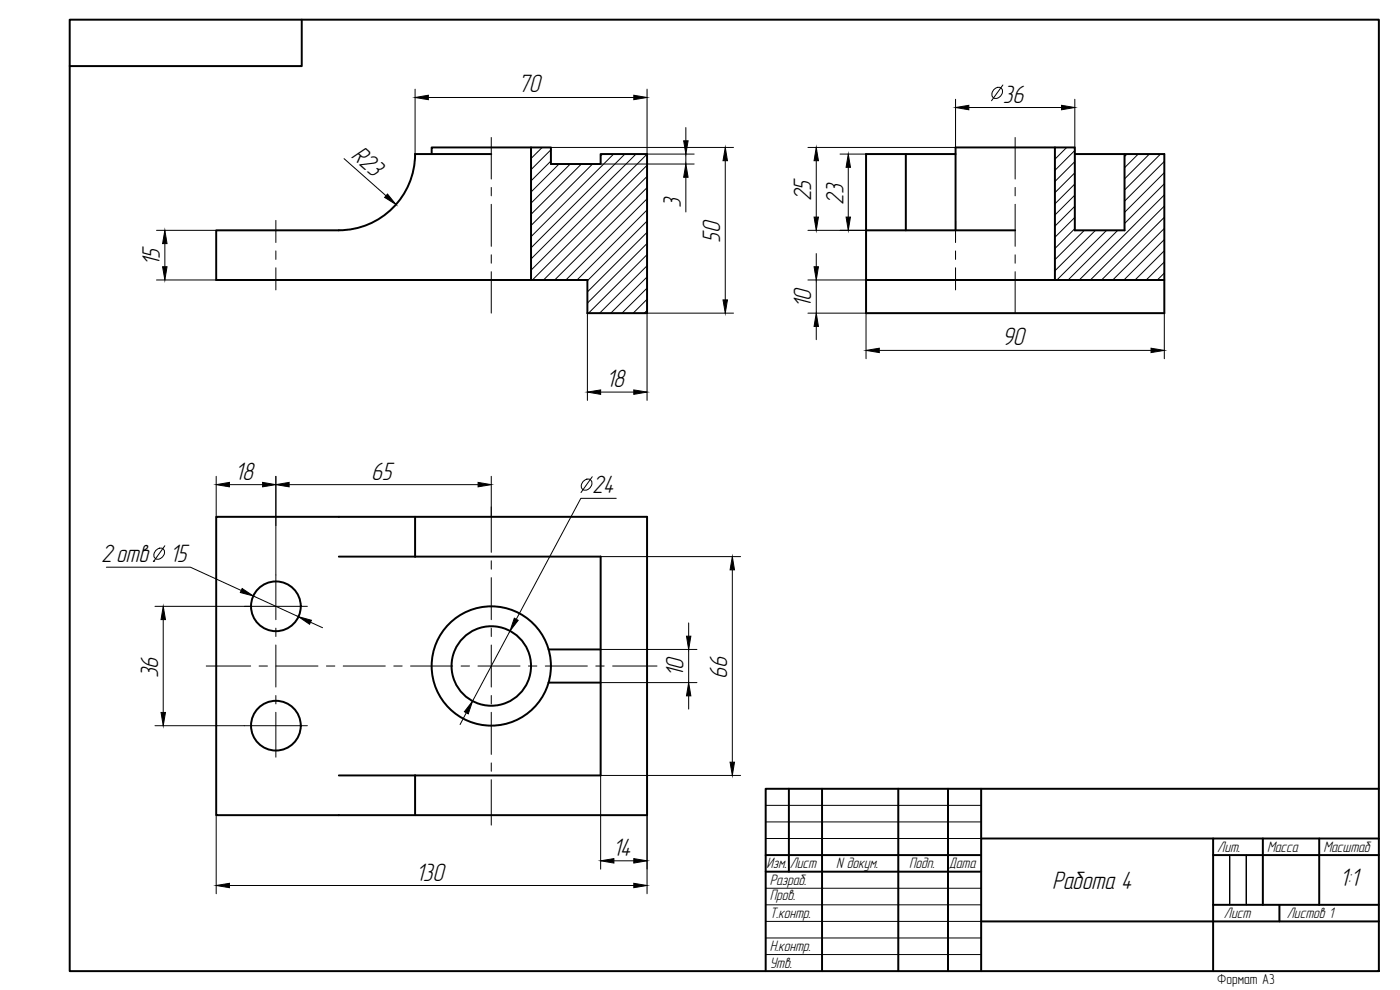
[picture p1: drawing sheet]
<svg xmlns="http://www.w3.org/2000/svg" width="420mm" height="297mm" viewBox="0 0 420 297" stroke-linecap="round" stroke-linejoin="round" font-family="sans-serif">
<g fill="none" stroke="#000" stroke-width=".3">
<path d="M162.7 44.2l-3.3 3.4M165.3 44.9l-5.9 6M165.3 48.3l-5.9 6M167.8 49.2l-8.4 8.4M171.1 49.2l-11.7 11.8M174.5 49.2l-15.1 15.1M177.8 49.2l-18.4 18.5M180.8 46.2l-.5 .6M184.2 46.2l-24.8 24.8M187.5 46.2l-28.1 28.2M190.9 46.2l-31.5 31.5M194.2 46.2l-34.8 34.9"/>
<path d="M194.2 49.6l-34.4 34.4M194.2 52.9l-31.1 31.1M194.2 56.3l-27.7 27.7M194.2 59.6l-24.4 24.4M316.8 44.2l-.2 .2M320.1 44.2l-3.5 3.6M322.6 45.1l-6 6M322.6 48.5l-6 6M322.6 51.9l-6 5.9M322.6 55.2l-6 6M322.6 58.5l-6 6M338.3 46.2l-.8 .8"/>
<path d="M341.6 46.2l-4.1 4.1M344.9 46.2l-7.4 7.5M348.3 46.2l-10.8 10.8M349.4 48.4l-11.9 12M349.4 51.8l-11.9 11.9M349.4 55.1l-11.9 12M349.4 58.5l-25.5 25.5M194.2 63l-21 21M194.2 66.3l-17.9 17.9M194.2 69.7l-17.9 17.9M194.2 73l-17.9 18M194.2 76.4l-17.6 17.6"/>
<path d="M194.2 79.7l-14.2 14.3M322.6 61.9l-6 6M322.6 65.2l-6 6M322.6 68.6l-6 6M325.4 69.1l-8.8 8.8M328.8 69.1l-12.2 12.2M332.1 69.1l-14.9 14.9M335.5 69.1l-14.9 14.9M349.4 61.8l-22.2 22.2M349.4 65.2l-18.8 18.8M349.4 68.5l-15.4 15.5M349.4 71.9l-12.1 12.1"/>
<path d="M349.4 75.2l-8.8 8.8M349.4 78.6l-5.4 5.4M194.2 83.1l-10.9 10.9M194.2 86.4l-7.5 7.6M194.2 89.8l-4.2 4.2M194.2 93.1l-.8 .9M349.4 81.9l-2.1 2.1"/>
</g>
<g fill="none" stroke="#000" stroke-width=".59">
<path d="M20.9 5.9h392.9v285.5h-392.9zM90.6 5.9v13.9h-69.7M129.5 46.2v-2h35.8v5h15v-3h13.9v47.8h-17.9v-10h-111.4v-14.9h36.8M147.4 46.2h-22.8a22.9 22.9 0 0 1-22.9 22.9M159.4 44.2v39.8M271.9 46.2v22.9M286.8 46.2h-26.9v47.8h89.5v-47.8h-26.8M316.6 44.2v39.8M337.5 46.2v22.9h-14.9v-24.9h-35.8v24.9M259.9 69.1h44.8M259.9 84h89.5M64.9 155.1h129.3v89.5h-129.3z"/>
<path d="M124.6 155.1v11.9M101.7 167h78.6v65.7h-78.6M164.6 194.9h15.7M164.6 204.8h15.7M124.6 232.7v11.9M236.8 236.7v24.8M246.7 236.7v54.7M269.6 236.7v54.7M284.5 236.7v54.7M294.5 236.7v54.7M413.8 236.7h-184v54.7M229.8 256.6h64.7"/>
<path d="M294.5 251.6h119.3M364.1 256.6h49.7M364.1 251.6v39.8M379 251.6v19.9M395.9 251.6v19.9M229.8 261.5h64.7M294.5 276.5h119.3M364.1 271.5h49.7M384 271.5v5"/>
<circle cx="82.8" cy="181.9" r="7.5"/>
<circle cx="147.4" cy="199.8" r="17.9"/>
<circle cx="147.4" cy="199.8" r="11.9"/>
<circle cx="82.8" cy="217.7" r="7.5"/>
</g>
<!-- layer: 0 -->
<path d="M229.8 241.6h64.7M229.8 246.6h64.7M229.8 251.6h64.7M229.8 266.5h64.7M229.8 271.5h64.7M229.8 276.5h64.7M369 271.5v-14.9v14.9M374 271.5v-14.9v14.9M229.8 281.4h64.7M229.8 286.4h64.7" fill="none" stroke="#000" stroke-width=".3"/>
<g fill="none" stroke="#000" stroke-width=".3">
<path d="M147.4 41.3v12.4M147.4 56.2v2.6M304.7 41.3v12.4M304.7 56.2v2.6M82.8 66.1v6.7M82.8 75.3v2.5M147.4 61.3v12.6M147.4 76.5v2.5M286.8 66.1v6.7M286.8 75.3v2.5M304.7 61.3v12.6M304.7 76.5v2.5"/>
<path d="M82.8 80.3v6.7M147.4 81.5v12.5M286.8 80.3v6.7M304.7 81.5v12.5M147.4 152.1v13.6M82.8 172.5v13.4M147.4 168.3v2.5M147.4 173.3v12.6M61.9 199.8h13.3M73.3 181.9h19M77.8 199.8h2.5M82.8 188.5v2.5"/>
<path d="M82.8 193.5v12.6M82.8 199.8h12.6M98 199.8h2.5M103 199.8h12.6M118.2 199.8h2.5M123.2 199.8h12.7M138.4 199.8h2.5M143.4 199.8h12.7M147.4 188.5v2.5M147.4 193.5v12.6M158.6 199.8h2.5M163.6 199.8h12.7"/>
<path d="M178.8 199.8h2.5M183.9 199.8h13.3M73.3 217.7h19M82.8 208.7v2.5M82.8 213.7v13.5M147.4 208.7v2.5M147.4 213.7v12.7M147.4 228.9v2.5M147.4 233.9v13.7"/>
</g>
<g fill="none" stroke="#000" stroke-width=".3">
<path d="M124.6 26.8v19.4M128.6 29.3h61.6M194.2 26.8v19.4h14.1M205.8 38.3v3.9M286.8 29.8v14.4h-44.3M290.8 32.3h27.8M298.2 26.9a1.53 1.53 0 0 1 2.6 0 2.05 2.05 0 0 1-2.7 2.4 1.75 1.75 0 0 1 .1-2.4zM301 25.5l-3.4 4.7M322.6 29.8v14.4M103.3 47.6l12.6 11.1M165.3 44.2h54.8M180.3 49.2h28"/>
<path d="M205.8 46.2v3M205.8 53.2v10.4M217.7 48.2v41.8M245 48.2v16.9M252.1 46.2h7.8M254.6 50.2v14.9M47 69.1h17.9M49.5 73.1v6.9M242.5 69.1h17.4M245 76.1v3.9M47 84h17.9M176.3 94v26.1"/>
<path d="M220.1 94h-25.9v26.1M242.5 84h17.4M242.5 94h17.4v13.6M245 84v10M245 97.9v4M349.4 94v13.6M180.3 117.6h9.9M263.9 105.1h81.5M64.9 142.9v12.2M68.9 145.4h9.9M82.8 142.9v29.6M86.8 145.4h56.7"/>
<path d="M147.4 142.9v12.2M175 144.5a1.53 1.53 0 0 1 2.6 0 2.04 2.04 0 0 1-2.8 2.3 1.72 1.72 0 0 1 .2-2.3zM177.7 143l-3.3 4.8M184.9 149.5h-10.6l-19.4 36.3M31.9 170.2h25.2l15.3 7M46.7 165.2a1.53 1.53 0 0 1 2.6 0 2.03 2.03 0 0 1-.6 2 2.03 2.03 0 0 1-2.1 .3 1.69 1.69 0 0 1 .1-2.3zM49.5 163.7l-3.4 4.8M76 178.8l13.6 6.2M180.3 167h42M219.8 171v57.7M46.5 181.9h28.8M49 185.9v27.9"/>
<path d="M93.2 186.7l3.6 1.6M153.1 189.3l-11.3 21.1M180.3 194.9h28.9M206.7 186.9v4M206.7 194.9v9.9M46.5 217.7h26.8M139.9 213.9l-1.8 3.5M180.3 204.8h28.9M206.7 208.8v4M222.3 232.7h-42v28.1M64.9 244.6v23.6M184.2 258.3h6"/>
<path d="M194.2 244.6v23.6M68.9 265.7h121.3"/>
</g>
<g fill="#000" stroke="#000" stroke-width=".3">
<path d="M124.6 29.3l4-.7v1.3zM190.2 28.6l4 .7-4 .6zM286.8 32.3l4-.7v1.3zM318.6 31.6l4 .7-4 .6zM116.3 58.2l2.5 3.2-3.4-2.2zM205.2 42.2h1.3l-.7 4zM205.8 49.2l.7 4h-1.3zM217.7 44.2l.6 4h-1.3zM245 44.2l.6 4h-1.3zM254.6 46.2l.6 4h-1.3zM49.5 69.1l.6 4h-1.3zM244.3 65.1h1.3l-.6 4z"/>
<path d="M253.9 65.1h1.3l-.6 4zM48.8 80h1.3l-.6 4zM217 90h1.3l-.6 4zM244.3 80h1.3l-.6 4zM245 94l.6 3.9h-1.3zM176.3 117.6l4-.6v1.3zM190.2 117l4 .6-4 .7zM259.9 105.1l4-.6v1.3zM345.4 104.5l4 .6-4 .7zM64.9 145.4l4-.7v1.4zM78.8 144.7l4 .7-4 .7zM82.8 145.4l4-.7v1.4z"/>
<path d="M143.5 144.7l3.9 .7-3.9 .7zM72.7 176.6l3.3 2.2-3.9-1zM219.8 167l.6 4h-1.3zM49 181.9l.7 4h-1.4zM89.6 185l3.9 1.1-.6 1.2zM154.4 185.5l1.1 .6-2.4 3.2zM206 190.9h1.3l-.6 4zM48.3 213.8h1.4l-.7 3.9zM141.8 210.4l-1.3 3.8-1.1-.6zM206.7 204.8l.6 4h-1.3zM219.1 228.7h1.3l-.6 4zM180.3 258.3l3.9-.7v1.4z"/>
<path d="M190.2 257.6l4 .7-4 .7zM64.9 265.7l4-.7v1.3zM190.2 265l4 .7-4 .6z"/>
</g>
<g font-size="7.8">
<text x="155.5" y="27.7">70</text>
<text x="301" y="30.8">36</text>
<text x="105.1" y="47.2" transform="rotate(41 105.1 47.2)">R23</text>
<text x="204.4" y="62.5" transform="rotate(-90 204.4 62.5)">3</text>
<text x="243.5" y="60.4" transform="rotate(-90 243.5 60.4)">25</text>
<text x="253.1" y="61.4" transform="rotate(-90 253.1 61.4)">23</text>
<text x="216.2" y="72.8" transform="rotate(-90 216.2 72.8)">50</text>
<text x="48" y="79.7" transform="rotate(-90 48 79.7)">15</text>
<text x="243.5" y="92.3" transform="rotate(-90 243.5 92.3)">10</text>
<text x="300.8" y="103.7">90</text>
<text x="181.9" y="116.2">18</text>
<text x="70.5" y="143.9">18</text>
<text x="111.4" y="143.9">65</text>
<text x="177.8" y="148">24</text>
<text x="30.3" y="168.7">2 отв . 15</text>
<text x="47.5" y="203.5" transform="rotate(-90 47.5 203.5)">36</text>
<text x="205.2" y="203.2" transform="rotate(-90 205.2 203.2)">10</text>
<text x="218.3" y="203.7" transform="rotate(-90 218.3 203.7)">66</text>
<text x="183.9" y="256.8">14</text>
<text x="124.8" y="264.2">130</text>
<text x="315.8" y="266.7">Работа 4</text>
<text x="402.1" y="265.8">1:1</text>
</g>
<g font-size="4.7">
<text x="365.3" y="255.6">Лит.</text>
<text x="380.2" y="255.6">Масса</text>
<text x="397.2" y="255.6">Масштаб</text>
<text x="230" y="260.5">Изм.</text>
<text x="237" y="260.5">Лист</text>
<text x="250.9" y="260.5">N докум.</text>
<text x="272.8" y="260.5">Подп.</text>
<text x="284.8" y="260.5">Дата</text>
<text x="231" y="265.5">Разраб.</text>
<text x="231" y="270.1">Пров.</text>
<text x="231" y="275.5">Т.контр.</text>
<text x="367.3" y="275.5">Лист</text>
<text x="386.2" y="275.5">Листов 1</text>
<text x="231" y="285.4">Н.контр.</text>
<text x="231" y="290.4">Утв.</text>
</g>
<text font-size="4.4" x="365.3" y="295.4">Формат А3</text>
</svg>
